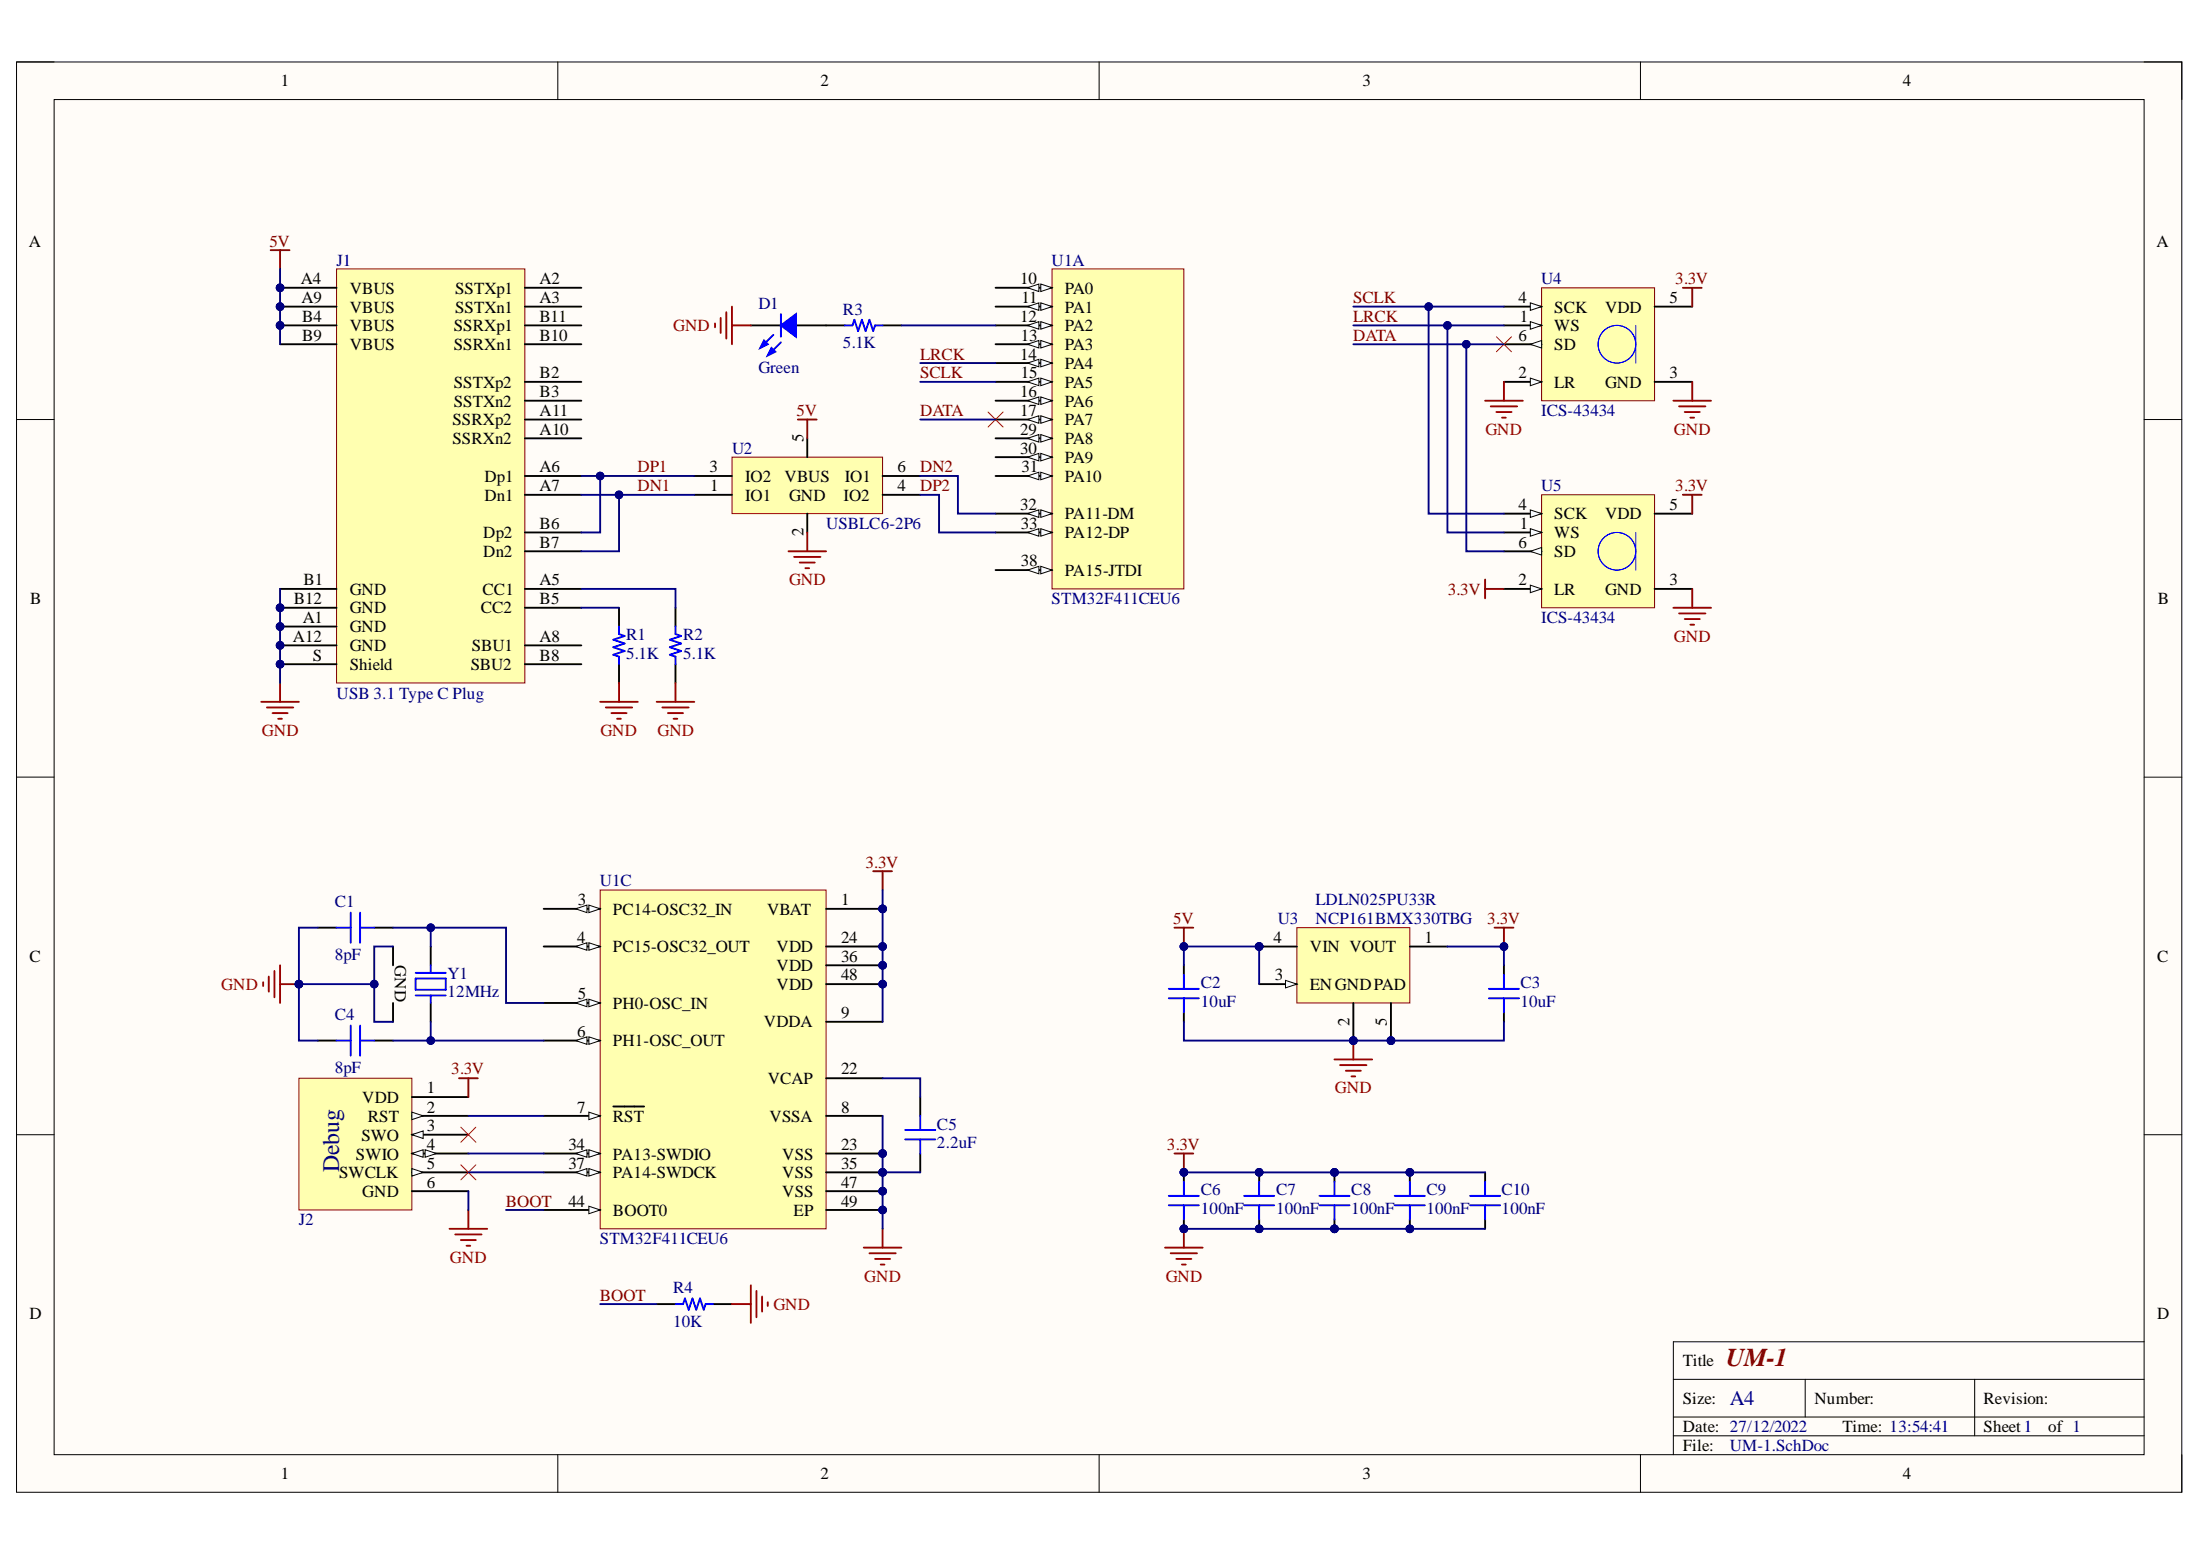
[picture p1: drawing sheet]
# Altium project UM-1.PrjPcb
1 sheet, 23 parts. Net scope: global (net labels, ports and power ports of the same name join across sheets).
Board file: UM-1.PcbDoc

## Sheet UM-1.SchDoc: UM-1
size A4; Organization: OGGA SAS; Address1: 96 Bd Marius Vivier Merle; Address2: 69003 Lyon; Address3: France; SheetNumber: 1; SheetTotal: 1

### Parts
C1  8pF  [CAP 0402/1005]
C2  10uF  [CAP 0603/1608]
C3  10uF  [CAP 0603/1608]
C4  8pF  [CAP 0402/1005]
C5  2.2uF  [CAP 0402/1005]
C6  100nF  [CAP 0402/1005]
C7  100nF  [CAP 0402/1005]
C8  100nF  [CAP 0402/1005]
C9  100nF  [CAP 0402/1005]
C10  100nF  [CAP 0402/1005]
D1  Green  [LED 0402/1005 GREEN]
J1  USB 3.1 Type C Plug  [632712000112]
J2  SWD Port  [DBG_6PX127 SMD]  (value not drawn)  (no BOM)
R1  5.1K  [RES 0402/1005]
R2  5.1K  [RES 0402/1005]
R3  5.1K  [RES 0402/1005]
R4  10K  [RES 0402/1005]
U1  STM32F411CEU6  [QFN50P700X700X60_HS-49N]  (parts A,C of 3)
U2  USBLC6-2P6  [SOTFL50P160X60-6N]
U3  LDLN025PU33R  Alt Part: NCP161BMX330TBG  [XDFN65P100X45-4N]
U4  ICS-43434  [TDK ICS-43434]
U5  ICS-43434  [TDK ICS-43434]
Y1  12MHz  [NDK NZ2520SD]

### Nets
3.3V: C3.2 C6.2 C7.2 C8.2 C9.2 C10.2 J2.1(VDD) U1.1(VBAT) U1.9(VDDA) U1.24(VDD) U1.36(VDD) U1.48(VDD) U3.1(VOUT) U4.5(VDD) U5.2(LR) U5.5(VDD)
5V: C2.2 J1.A4(VBUS) J1.A9(VBUS) J1.B4(VBUS) J1.B9(VBUS) U2.5(VBUS) U3.3(EN) U3.4(VIN)
GND: C1.1 C2.1 C3.1 C4.1 C5.1 C6.1 C7.1 C8.1 C9.1 C10.1 D1.2 J1.A1(GND) J1.A12(GND) J1.B1(GND) J1.B12(GND) J1.S(Shield) J2.6(GND) R1.1 R2.1 R4.2 U1.8(VSSA) U1.23(VSS) U1.35(VSS) U1.47(VSS) U1.49(EP) U2.2(GND) U3.2(GND) U3.5(PAD) U4.2(LR) U4.3(GND) U5.3(GND) Y1.2(GND) Y1.4(GND)
BOOT: R4.1 U1.44(BOOT0)
DATA: U1.17(PA7) U4.6(SD) U5.6(SD)
DN1: J1.A7(Dn1) J1.B7(Dn2) U2.1(IO1)
DN2: U1.32(PA11-DM) U2.6(IO1)
DP1: J1.A6(Dp1) J1.B6(Dp2) U2.3(IO2)
DP2: U1.33(PA12-DP) U2.4(IO2)
LRCK: U1.14(PA4) U4.1(WS) U5.1(WS)
SCLK: U1.15(PA5) U4.4(SCK) U5.4(SCK)
NetC1_2: C1.2 U1.5(PH0-OSC_IN) Y1.1
NetC4_2: C4.2 U1.6(PH1-OSC_OUT) Y1.3
NetC5_2: C5.2 U1.22(VCAP)
NetD1_1: D1.1 R3.2
NetJ1_A5: J1.A5(CC1) R2.2
NetJ1_B5: J1.B5(CC2) R1.2
NetJ2_2: J2.2(RST) U1.7(~{RST})
NetJ2_4: J2.4(SWIO) U1.34(PA13-SWDIO)
NetJ2_5: J2.5(SWCLK) U1.37(PA14-SWDCK)
NetR3_1: R3.1 U1.12(PA2)

Not connected (* = marked no-connect by the designer): J1 A2(SSTXp1) A3(SSTXn1) A8(SBU1) A10(SSRXn2) A11(SSRXp2) B2(SSTXp2) B3(SSTXn2) B8(SBU2) B10(SSRXn1) B11(SSRXp1); J2 3(SWO)*; U1 3(PC14-OSC32_IN) 4(PC15-OSC32_OUT) 10(PA0) 11(PA1) 13(PA3) 16(PA6) 29(PA8) 30(PA9) 31(PA10) 38(PA15-JTDI)
